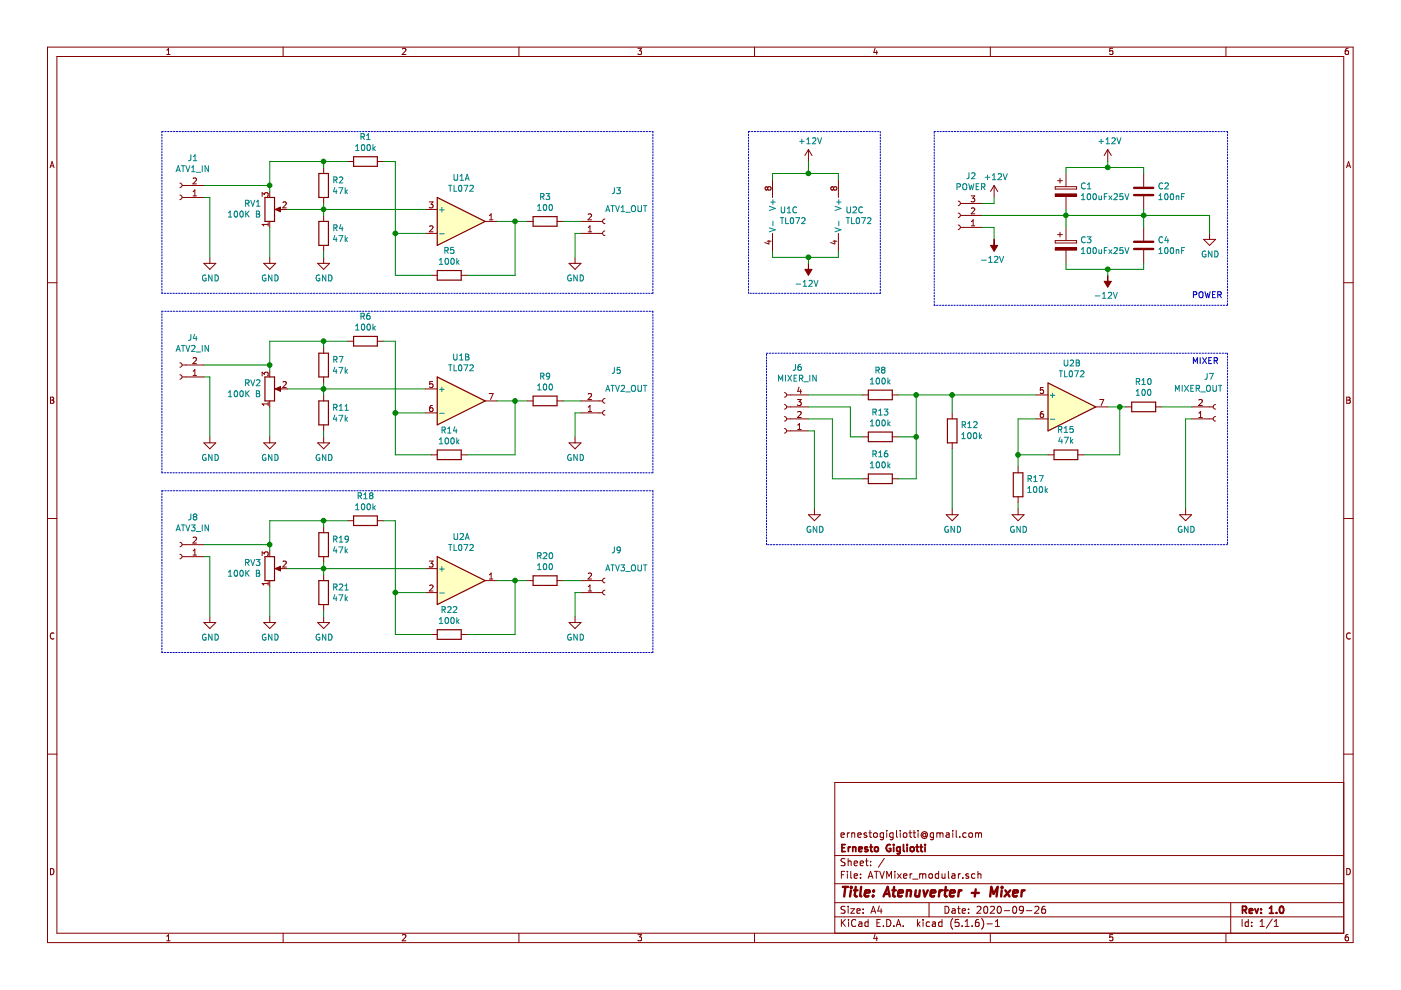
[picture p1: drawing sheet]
EESchema Schematic File Version 4
EELAYER 30 0
EELAYER END
$Descr A4 11693 8268
encoding utf-8
Sheet 1 1
Title "Atenuverter + Mixer"
Date "2020-09-26"
Rev "1.0"
Comp "Ernesto Gigliotti"
Comment1 "ernestogigliotti@gmail.com"
Comment2 ""
Comment3 ""
Comment4 ""
$EndDescr
$Comp
L Amplifier_Operational:TL072 U1
U 1 1
P 3850 1850
F 0 "U1" H 3850 2217 50  0000 C CNN
F 1 "TL072" H 3850 2126 50  0000 C CNN
F 2 "Housings_DIP:DIP-8_W7.62mm_LongPads" H 3850 1850 50  0001 C CNN
F 3 "http://www.ti.com/lit/ds/symlink/tl071.pdf" H 3850 1850 50  0001 C CNN
	1    3850 1850
	1    0    0    -1  
$EndComp
$Comp
L Amplifier_Operational:TL072 U1
U 2 1
P 3850 3350
F 0 "U1" H 3850 3717 50  0000 C CNN
F 1 "TL072" H 3850 3626 50  0000 C CNN
F 2 "Housings_DIP:DIP-8_W7.62mm_LongPads" H 3850 3350 50  0001 C CNN
F 3 "http://www.ti.com/lit/ds/symlink/tl071.pdf" H 3850 3350 50  0001 C CNN
	2    3850 3350
	1    0    0    -1  
$EndComp
$Comp
L Amplifier_Operational:TL072 U1
U 3 1
P 6550 1800
F 0 "U1" H 6508 1846 50  0000 L CNN
F 1 "TL072" H 6508 1755 50  0000 L CNN
F 2 "Housings_DIP:DIP-8_W7.62mm_LongPads" H 6550 1800 50  0001 C CNN
F 3 "http://www.ti.com/lit/ds/symlink/tl071.pdf" H 6550 1800 50  0001 C CNN
	3    6550 1800
	1    0    0    -1  
$EndComp
$Comp
L Device:R R4
U 1 1
P 2700 1950
F 0 "R4" H 2770 1996 50  0000 L CNN
F 1 "47k" H 2770 1905 50  0000 L CNN
F 2 "Resistors_ThroughHole:R_Axial_DIN0204_L3.6mm_D1.6mm_P7.62mm_Horizontal" V 2630 1950 50  0001 C CNN
F 3 "~" H 2700 1950 50  0001 C CNN
	1    2700 1950
	1    0    0    -1  
$EndComp
$Comp
L Connector:Conn_01x03_Female J2
U 1 1
P 8000 1800
F 0 "J2" H 7892 1475 50  0000 C CNN
F 1 "POWER" H 7892 1566 50  0000 C CNN
F 2 "Connectors_Molex:Molex_KK-6410-03_03x2.54mm_Straight" H 8000 1800 50  0001 C CNN
F 3 "~" H 8000 1800 50  0001 C CNN
	1    8000 1800
	-1   0    0    1   
$EndComp
$Comp
L Device:R_POT RV1
U 1 1
P 2250 1750
F 0 "RV1" H 2181 1704 50  0000 R CNN
F 1 "100K B" H 2181 1795 50  0000 R CNN
F 2 "Potentiometers:Potentiometer_Piher_PC-16_Single_Vertical" H 2250 1750 50  0001 C CNN
F 3 "~" H 2250 1750 50  0001 C CNN
	1    2250 1750
	1    0    0    1   
$EndComp
$Comp
L Connector:Conn_01x02_Female J1
U 1 1
P 1500 1650
F 0 "J1" H 1392 1325 50  0000 C CNN
F 1 "ATV1_IN" H 1392 1416 50  0000 C CNN
F 2 "Connectors_Molex:Molex_KK-6410-02_02x2.54mm_Straight" H 1500 1650 50  0001 C CNN
F 3 "~" H 1500 1650 50  0001 C CNN
	1    1500 1650
	-1   0    0    1   
$EndComp
$Comp
L Device:CP C1
U 1 1
P 8900 1600
F 0 "C1" H 9018 1646 50  0000 L CNN
F 1 "100uFx25V" H 9018 1555 50  0000 L CNN
F 2 "Capacitors_ThroughHole:CP_Radial_D6.3mm_P2.50mm" H 8938 1450 50  0001 C CNN
F 3 "~" H 8900 1600 50  0001 C CNN
	1    8900 1600
	1    0    0    -1  
$EndComp
$Comp
L Device:C C2
U 1 1
P 9550 1600
F 0 "C2" H 9665 1646 50  0000 L CNN
F 1 "100nF" H 9665 1555 50  0000 L CNN
F 2 "Capacitors_ThroughHole:C_Disc_D4.3mm_W1.9mm_P5.00mm" H 9588 1450 50  0001 C CNN
F 3 "~" H 9550 1600 50  0001 C CNN
	1    9550 1600
	1    0    0    -1  
$EndComp
$Comp
L Device:CP C3
U 1 1
P 8900 2050
F 0 "C3" H 9018 2096 50  0000 L CNN
F 1 "100uFx25V" H 9018 2005 50  0000 L CNN
F 2 "Capacitors_ThroughHole:CP_Radial_D6.3mm_P2.50mm" H 8938 1900 50  0001 C CNN
F 3 "~" H 8900 2050 50  0001 C CNN
	1    8900 2050
	1    0    0    -1  
$EndComp
$Comp
L Device:C C4
U 1 1
P 9550 2050
F 0 "C4" H 9665 2096 50  0000 L CNN
F 1 "100nF" H 9665 2005 50  0000 L CNN
F 2 "Capacitors_ThroughHole:C_Disc_D4.3mm_W1.9mm_P5.00mm" H 9588 1900 50  0001 C CNN
F 3 "~" H 9550 2050 50  0001 C CNN
	1    9550 2050
	1    0    0    -1  
$EndComp
Wire Wire Line
	9550 1750 9550 1800
Wire Wire Line
	8900 1750 8900 1800
Wire Wire Line
	8200 1800 8900 1800
Connection ~ 8900 1800
Wire Wire Line
	8900 1800 8900 1900
Wire Wire Line
	8900 1800 9550 1800
Connection ~ 9550 1800
Wire Wire Line
	9550 1800 9550 1900
$Comp
L power:GND #PWR04
U 1 1
P 10100 1950
F 0 "#PWR04" H 10100 1700 50  0001 C CNN
F 1 "GND" H 10105 1777 50  0000 C CNN
F 2 "" H 10100 1950 50  0001 C CNN
F 3 "" H 10100 1950 50  0001 C CNN
	1    10100 1950
	1    0    0    -1  
$EndComp
Wire Wire Line
	9550 1800 10100 1800
Wire Wire Line
	10100 1800 10100 1950
Wire Wire Line
	8900 2200 8900 2250
Wire Wire Line
	8900 2250 9250 2250
Wire Wire Line
	9550 2250 9550 2200
Wire Wire Line
	8900 1450 8900 1400
Wire Wire Line
	8900 1400 9250 1400
Wire Wire Line
	9550 1400 9550 1450
$Comp
L power:+12V #PWR02
U 1 1
P 9250 1350
F 0 "#PWR02" H 9250 1200 50  0001 C CNN
F 1 "+12V" H 9265 1523 50  0000 C CNN
F 2 "" H 9250 1350 50  0001 C CNN
F 3 "" H 9250 1350 50  0001 C CNN
	1    9250 1350
	1    0    0    -1  
$EndComp
$Comp
L power:-12V #PWR011
U 1 1
P 9250 2300
F 0 "#PWR011" H 9250 2400 50  0001 C CNN
F 1 "-12V" H 9265 2473 50  0000 C CNN
F 2 "" H 9250 2300 50  0001 C CNN
F 3 "" H 9250 2300 50  0001 C CNN
	1    9250 2300
	-1   0    0    1   
$EndComp
Wire Wire Line
	9250 1350 9250 1400
Connection ~ 9250 1400
Wire Wire Line
	9250 1400 9550 1400
Wire Wire Line
	9250 2300 9250 2250
Connection ~ 9250 2250
Wire Wire Line
	9250 2250 9550 2250
$Comp
L power:-12V #PWR05
U 1 1
P 8300 2000
F 0 "#PWR05" H 8300 2100 50  0001 C CNN
F 1 "-12V" H 8315 2173 50  0000 C CNN
F 2 "" H 8300 2000 50  0001 C CNN
F 3 "" H 8300 2000 50  0001 C CNN
	1    8300 2000
	-1   0    0    1   
$EndComp
$Comp
L power:+12V #PWR03
U 1 1
P 8300 1650
F 0 "#PWR03" H 8300 1500 50  0001 C CNN
F 1 "+12V" H 8315 1823 50  0000 C CNN
F 2 "" H 8300 1650 50  0001 C CNN
F 3 "" H 8300 1650 50  0001 C CNN
	1    8300 1650
	1    0    0    -1  
$EndComp
Wire Wire Line
	8200 1700 8300 1700
Wire Wire Line
	8300 1700 8300 1650
Wire Wire Line
	8200 1900 8300 1900
Wire Wire Line
	8300 1900 8300 2000
Wire Notes Line
	7800 1100 10250 1100
Wire Notes Line
	10250 1100 10250 2550
Wire Notes Line
	10250 2550 7800 2550
Wire Notes Line
	7800 2550 7800 1100
$Comp
L power:GND #PWR06
U 1 1
P 1750 2150
F 0 "#PWR06" H 1750 1900 50  0001 C CNN
F 1 "GND" H 1755 1977 50  0000 C CNN
F 2 "" H 1750 2150 50  0001 C CNN
F 3 "" H 1750 2150 50  0001 C CNN
	1    1750 2150
	1    0    0    -1  
$EndComp
Wire Wire Line
	1700 1650 1750 1650
Wire Wire Line
	1700 1550 2250 1550
Wire Wire Line
	2250 1550 2250 1600
$Comp
L power:GND #PWR07
U 1 1
P 2250 2150
F 0 "#PWR07" H 2250 1900 50  0001 C CNN
F 1 "GND" H 2255 1977 50  0000 C CNN
F 2 "" H 2250 2150 50  0001 C CNN
F 3 "" H 2250 2150 50  0001 C CNN
	1    2250 2150
	1    0    0    -1  
$EndComp
$Comp
L power:GND #PWR08
U 1 1
P 2700 2150
F 0 "#PWR08" H 2700 1900 50  0001 C CNN
F 1 "GND" H 2705 1977 50  0000 C CNN
F 2 "" H 2700 2150 50  0001 C CNN
F 3 "" H 2700 2150 50  0001 C CNN
	1    2700 2150
	1    0    0    -1  
$EndComp
Wire Wire Line
	2700 2100 2700 2150
Wire Wire Line
	2400 1750 2700 1750
Wire Wire Line
	2700 1750 2700 1800
Wire Wire Line
	2250 1900 2250 2150
Wire Wire Line
	1750 1650 1750 2150
$Comp
L Device:R R2
U 1 1
P 2700 1550
F 0 "R2" H 2770 1596 50  0000 L CNN
F 1 "47k" H 2770 1505 50  0000 L CNN
F 2 "Resistors_ThroughHole:R_Axial_DIN0204_L3.6mm_D1.6mm_P7.62mm_Horizontal" V 2630 1550 50  0001 C CNN
F 3 "~" H 2700 1550 50  0001 C CNN
	1    2700 1550
	1    0    0    -1  
$EndComp
Wire Wire Line
	2700 1700 2700 1750
Connection ~ 2700 1750
Wire Wire Line
	2250 1550 2250 1350
Wire Wire Line
	2250 1350 2700 1350
Wire Wire Line
	2700 1350 2700 1400
Connection ~ 2250 1550
$Comp
L Device:R R1
U 1 1
P 3050 1350
F 0 "R1" V 2843 1350 50  0000 C CNN
F 1 "100k" V 2934 1350 50  0000 C CNN
F 2 "Resistors_ThroughHole:R_Axial_DIN0204_L3.6mm_D1.6mm_P7.62mm_Horizontal" V 2980 1350 50  0001 C CNN
F 3 "~" H 3050 1350 50  0001 C CNN
	1    3050 1350
	0    1    1    0   
$EndComp
Wire Wire Line
	2900 1350 2700 1350
Connection ~ 2700 1350
Wire Wire Line
	2700 1750 3550 1750
Wire Wire Line
	3550 1950 3300 1950
Wire Wire Line
	3300 1950 3300 1350
Wire Wire Line
	3300 1350 3200 1350
$Comp
L Device:R R5
U 1 1
P 3750 2300
F 0 "R5" V 3543 2300 50  0000 C CNN
F 1 "100k" V 3634 2300 50  0000 C CNN
F 2 "Resistors_ThroughHole:R_Axial_DIN0204_L3.6mm_D1.6mm_P7.62mm_Horizontal" V 3680 2300 50  0001 C CNN
F 3 "~" H 3750 2300 50  0001 C CNN
	1    3750 2300
	0    1    1    0   
$EndComp
Wire Wire Line
	3600 2300 3300 2300
Wire Wire Line
	3300 2300 3300 1950
Connection ~ 3300 1950
Wire Wire Line
	4150 1850 4300 1850
Wire Wire Line
	4300 1850 4300 2300
Wire Wire Line
	4300 2300 3900 2300
$Comp
L Device:R R3
U 1 1
P 4550 1850
F 0 "R3" V 4343 1850 50  0000 C CNN
F 1 "100" V 4434 1850 50  0000 C CNN
F 2 "Resistors_ThroughHole:R_Axial_DIN0204_L3.6mm_D1.6mm_P7.62mm_Horizontal" V 4480 1850 50  0001 C CNN
F 3 "~" H 4550 1850 50  0001 C CNN
	1    4550 1850
	0    1    1    0   
$EndComp
Wire Wire Line
	4400 1850 4300 1850
Connection ~ 4300 1850
$Comp
L Connector:Conn_01x02_Female J3
U 1 1
P 5050 1950
F 0 "J3" H 5100 1600 50  0000 L CNN
F 1 "ATV1_OUT" H 5050 1750 50  0000 L CNN
F 2 "Connectors_Molex:Molex_KK-6410-02_02x2.54mm_Straight" H 5050 1950 50  0001 C CNN
F 3 "~" H 5050 1950 50  0001 C CNN
	1    5050 1950
	1    0    0    1   
$EndComp
Wire Wire Line
	4850 1850 4700 1850
$Comp
L power:GND #PWR09
U 1 1
P 4800 2150
F 0 "#PWR09" H 4800 1900 50  0001 C CNN
F 1 "GND" H 4805 1977 50  0000 C CNN
F 2 "" H 4800 2150 50  0001 C CNN
F 3 "" H 4800 2150 50  0001 C CNN
	1    4800 2150
	1    0    0    -1  
$EndComp
Wire Wire Line
	4850 1950 4800 1950
Wire Wire Line
	4800 1950 4800 2150
Wire Notes Line
	5450 1100 5450 2450
Wire Notes Line
	5450 2450 1350 2450
Wire Notes Line
	1350 2450 1350 1100
Wire Notes Line
	1350 1100 5450 1100
$Comp
L Device:R R11
U 1 1
P 2700 3450
F 0 "R11" H 2770 3496 50  0000 L CNN
F 1 "47k" H 2770 3405 50  0000 L CNN
F 2 "Resistors_ThroughHole:R_Axial_DIN0204_L3.6mm_D1.6mm_P7.62mm_Horizontal" V 2630 3450 50  0001 C CNN
F 3 "~" H 2700 3450 50  0001 C CNN
	1    2700 3450
	1    0    0    -1  
$EndComp
$Comp
L Device:R_POT RV2
U 1 1
P 2250 3250
F 0 "RV2" H 2181 3204 50  0000 R CNN
F 1 "100K B" H 2181 3295 50  0000 R CNN
F 2 "Potentiometers:Potentiometer_Piher_PC-16_Single_Vertical" H 2250 3250 50  0001 C CNN
F 3 "~" H 2250 3250 50  0001 C CNN
	1    2250 3250
	1    0    0    1   
$EndComp
$Comp
L Connector:Conn_01x02_Female J4
U 1 1
P 1500 3150
F 0 "J4" H 1392 2825 50  0000 C CNN
F 1 "ATV2_IN" H 1392 2916 50  0000 C CNN
F 2 "Connectors_Molex:Molex_KK-6410-02_02x2.54mm_Straight" H 1500 3150 50  0001 C CNN
F 3 "~" H 1500 3150 50  0001 C CNN
	1    1500 3150
	-1   0    0    1   
$EndComp
$Comp
L power:GND #PWR012
U 1 1
P 1750 3650
F 0 "#PWR012" H 1750 3400 50  0001 C CNN
F 1 "GND" H 1755 3477 50  0000 C CNN
F 2 "" H 1750 3650 50  0001 C CNN
F 3 "" H 1750 3650 50  0001 C CNN
	1    1750 3650
	1    0    0    -1  
$EndComp
Wire Wire Line
	1700 3150 1750 3150
Wire Wire Line
	1700 3050 2250 3050
Wire Wire Line
	2250 3050 2250 3100
$Comp
L power:GND #PWR013
U 1 1
P 2250 3650
F 0 "#PWR013" H 2250 3400 50  0001 C CNN
F 1 "GND" H 2255 3477 50  0000 C CNN
F 2 "" H 2250 3650 50  0001 C CNN
F 3 "" H 2250 3650 50  0001 C CNN
	1    2250 3650
	1    0    0    -1  
$EndComp
$Comp
L power:GND #PWR014
U 1 1
P 2700 3650
F 0 "#PWR014" H 2700 3400 50  0001 C CNN
F 1 "GND" H 2705 3477 50  0000 C CNN
F 2 "" H 2700 3650 50  0001 C CNN
F 3 "" H 2700 3650 50  0001 C CNN
	1    2700 3650
	1    0    0    -1  
$EndComp
Wire Wire Line
	2700 3600 2700 3650
Wire Wire Line
	2400 3250 2700 3250
Wire Wire Line
	2700 3250 2700 3300
Wire Wire Line
	2250 3400 2250 3650
Wire Wire Line
	1750 3150 1750 3650
$Comp
L Device:R R7
U 1 1
P 2700 3050
F 0 "R7" H 2770 3096 50  0000 L CNN
F 1 "47k" H 2770 3005 50  0000 L CNN
F 2 "Resistors_ThroughHole:R_Axial_DIN0204_L3.6mm_D1.6mm_P7.62mm_Horizontal" V 2630 3050 50  0001 C CNN
F 3 "~" H 2700 3050 50  0001 C CNN
	1    2700 3050
	1    0    0    -1  
$EndComp
Wire Wire Line
	2700 3200 2700 3250
Connection ~ 2700 3250
Wire Wire Line
	2250 3050 2250 2850
Wire Wire Line
	2250 2850 2700 2850
Wire Wire Line
	2700 2850 2700 2900
Connection ~ 2250 3050
$Comp
L Device:R R6
U 1 1
P 3050 2850
F 0 "R6" V 2843 2850 50  0000 C CNN
F 1 "100k" V 2934 2850 50  0000 C CNN
F 2 "Resistors_ThroughHole:R_Axial_DIN0204_L3.6mm_D1.6mm_P7.62mm_Horizontal" V 2980 2850 50  0001 C CNN
F 3 "~" H 3050 2850 50  0001 C CNN
	1    3050 2850
	0    1    1    0   
$EndComp
Wire Wire Line
	2900 2850 2700 2850
Connection ~ 2700 2850
Wire Wire Line
	2700 3250 3550 3250
Wire Wire Line
	3550 3450 3300 3450
Wire Wire Line
	3300 3450 3300 2850
Wire Wire Line
	3300 2850 3200 2850
$Comp
L Device:R R14
U 1 1
P 3750 3800
F 0 "R14" V 3543 3800 50  0000 C CNN
F 1 "100k" V 3634 3800 50  0000 C CNN
F 2 "Resistors_ThroughHole:R_Axial_DIN0204_L3.6mm_D1.6mm_P7.62mm_Horizontal" V 3680 3800 50  0001 C CNN
F 3 "~" H 3750 3800 50  0001 C CNN
	1    3750 3800
	0    1    1    0   
$EndComp
Wire Wire Line
	3600 3800 3300 3800
Wire Wire Line
	3300 3800 3300 3450
Connection ~ 3300 3450
Wire Wire Line
	4150 3350 4300 3350
Wire Wire Line
	4300 3350 4300 3800
Wire Wire Line
	4300 3800 3900 3800
$Comp
L Device:R R9
U 1 1
P 4550 3350
F 0 "R9" V 4343 3350 50  0000 C CNN
F 1 "100" V 4434 3350 50  0000 C CNN
F 2 "Resistors_ThroughHole:R_Axial_DIN0204_L3.6mm_D1.6mm_P7.62mm_Horizontal" V 4480 3350 50  0001 C CNN
F 3 "~" H 4550 3350 50  0001 C CNN
	1    4550 3350
	0    1    1    0   
$EndComp
Wire Wire Line
	4400 3350 4300 3350
Connection ~ 4300 3350
$Comp
L Connector:Conn_01x02_Female J5
U 1 1
P 5050 3450
F 0 "J5" H 5100 3100 50  0000 L CNN
F 1 "ATV2_OUT" H 5050 3250 50  0000 L CNN
F 2 "Connectors_Molex:Molex_KK-6410-02_02x2.54mm_Straight" H 5050 3450 50  0001 C CNN
F 3 "~" H 5050 3450 50  0001 C CNN
	1    5050 3450
	1    0    0    1   
$EndComp
Wire Wire Line
	4850 3350 4700 3350
$Comp
L power:GND #PWR015
U 1 1
P 4800 3650
F 0 "#PWR015" H 4800 3400 50  0001 C CNN
F 1 "GND" H 4805 3477 50  0000 C CNN
F 2 "" H 4800 3650 50  0001 C CNN
F 3 "" H 4800 3650 50  0001 C CNN
	1    4800 3650
	1    0    0    -1  
$EndComp
Wire Wire Line
	4850 3450 4800 3450
Wire Wire Line
	4800 3450 4800 3650
Wire Notes Line
	5450 2600 5450 3950
Wire Notes Line
	5450 3950 1350 3950
Wire Notes Line
	1350 3950 1350 2600
Wire Notes Line
	1350 2600 5450 2600
$Comp
L Amplifier_Operational:TL072 U2
U 1 1
P 3850 4850
F 0 "U2" H 3850 5217 50  0000 C CNN
F 1 "TL072" H 3850 5126 50  0000 C CNN
F 2 "Housings_DIP:DIP-8_W7.62mm_LongPads" H 3850 4850 50  0001 C CNN
F 3 "http://www.ti.com/lit/ds/symlink/tl071.pdf" H 3850 4850 50  0001 C CNN
	1    3850 4850
	1    0    0    -1  
$EndComp
$Comp
L Device:R R21
U 1 1
P 2700 4950
F 0 "R21" H 2770 4996 50  0000 L CNN
F 1 "47k" H 2770 4905 50  0000 L CNN
F 2 "Resistors_ThroughHole:R_Axial_DIN0204_L3.6mm_D1.6mm_P7.62mm_Horizontal" V 2630 4950 50  0001 C CNN
F 3 "~" H 2700 4950 50  0001 C CNN
	1    2700 4950
	1    0    0    -1  
$EndComp
$Comp
L Device:R_POT RV3
U 1 1
P 2250 4750
F 0 "RV3" H 2181 4704 50  0000 R CNN
F 1 "100K B" H 2181 4795 50  0000 R CNN
F 2 "Potentiometers:Potentiometer_Piher_PC-16_Single_Vertical" H 2250 4750 50  0001 C CNN
F 3 "~" H 2250 4750 50  0001 C CNN
	1    2250 4750
	1    0    0    1   
$EndComp
$Comp
L Connector:Conn_01x02_Female J8
U 1 1
P 1500 4650
F 0 "J8" H 1392 4325 50  0000 C CNN
F 1 "ATV3_IN" H 1392 4416 50  0000 C CNN
F 2 "Connectors_Molex:Molex_KK-6410-02_02x2.54mm_Straight" H 1500 4650 50  0001 C CNN
F 3 "~" H 1500 4650 50  0001 C CNN
	1    1500 4650
	-1   0    0    1   
$EndComp
$Comp
L power:GND #PWR020
U 1 1
P 1750 5150
F 0 "#PWR020" H 1750 4900 50  0001 C CNN
F 1 "GND" H 1755 4977 50  0000 C CNN
F 2 "" H 1750 5150 50  0001 C CNN
F 3 "" H 1750 5150 50  0001 C CNN
	1    1750 5150
	1    0    0    -1  
$EndComp
Wire Wire Line
	1700 4650 1750 4650
Wire Wire Line
	1700 4550 2250 4550
Wire Wire Line
	2250 4550 2250 4600
$Comp
L power:GND #PWR021
U 1 1
P 2250 5150
F 0 "#PWR021" H 2250 4900 50  0001 C CNN
F 1 "GND" H 2255 4977 50  0000 C CNN
F 2 "" H 2250 5150 50  0001 C CNN
F 3 "" H 2250 5150 50  0001 C CNN
	1    2250 5150
	1    0    0    -1  
$EndComp
$Comp
L power:GND #PWR022
U 1 1
P 2700 5150
F 0 "#PWR022" H 2700 4900 50  0001 C CNN
F 1 "GND" H 2705 4977 50  0000 C CNN
F 2 "" H 2700 5150 50  0001 C CNN
F 3 "" H 2700 5150 50  0001 C CNN
	1    2700 5150
	1    0    0    -1  
$EndComp
Wire Wire Line
	2700 5100 2700 5150
Wire Wire Line
	2400 4750 2700 4750
Wire Wire Line
	2700 4750 2700 4800
Wire Wire Line
	2250 4900 2250 5150
Wire Wire Line
	1750 4650 1750 5150
$Comp
L Device:R R19
U 1 1
P 2700 4550
F 0 "R19" H 2770 4596 50  0000 L CNN
F 1 "47k" H 2770 4505 50  0000 L CNN
F 2 "Resistors_ThroughHole:R_Axial_DIN0204_L3.6mm_D1.6mm_P7.62mm_Horizontal" V 2630 4550 50  0001 C CNN
F 3 "~" H 2700 4550 50  0001 C CNN
	1    2700 4550
	1    0    0    -1  
$EndComp
Wire Wire Line
	2700 4700 2700 4750
Connection ~ 2700 4750
Wire Wire Line
	2250 4550 2250 4350
Wire Wire Line
	2250 4350 2700 4350
Wire Wire Line
	2700 4350 2700 4400
Connection ~ 2250 4550
$Comp
L Device:R R18
U 1 1
P 3050 4350
F 0 "R18" V 2843 4350 50  0000 C CNN
F 1 "100k" V 2934 4350 50  0000 C CNN
F 2 "Resistors_ThroughHole:R_Axial_DIN0204_L3.6mm_D1.6mm_P7.62mm_Horizontal" V 2980 4350 50  0001 C CNN
F 3 "~" H 3050 4350 50  0001 C CNN
	1    3050 4350
	0    1    1    0   
$EndComp
Wire Wire Line
	2900 4350 2700 4350
Connection ~ 2700 4350
Wire Wire Line
	2700 4750 3550 4750
Wire Wire Line
	3550 4950 3300 4950
Wire Wire Line
	3300 4950 3300 4350
Wire Wire Line
	3300 4350 3200 4350
$Comp
L Device:R R22
U 1 1
P 3750 5300
F 0 "R22" V 3543 5300 50  0000 C CNN
F 1 "100k" V 3634 5300 50  0000 C CNN
F 2 "Resistors_ThroughHole:R_Axial_DIN0204_L3.6mm_D1.6mm_P7.62mm_Horizontal" V 3680 5300 50  0001 C CNN
F 3 "~" H 3750 5300 50  0001 C CNN
	1    3750 5300
	0    1    1    0   
$EndComp
Wire Wire Line
	3600 5300 3300 5300
Wire Wire Line
	3300 5300 3300 4950
Connection ~ 3300 4950
Wire Wire Line
	4150 4850 4300 4850
Wire Wire Line
	4300 4850 4300 5300
Wire Wire Line
	4300 5300 3900 5300
$Comp
L Device:R R20
U 1 1
P 4550 4850
F 0 "R20" V 4343 4850 50  0000 C CNN
F 1 "100" V 4434 4850 50  0000 C CNN
F 2 "Resistors_ThroughHole:R_Axial_DIN0204_L3.6mm_D1.6mm_P7.62mm_Horizontal" V 4480 4850 50  0001 C CNN
F 3 "~" H 4550 4850 50  0001 C CNN
	1    4550 4850
	0    1    1    0   
$EndComp
Wire Wire Line
	4400 4850 4300 4850
Connection ~ 4300 4850
$Comp
L Connector:Conn_01x02_Female J9
U 1 1
P 5050 4950
F 0 "J9" H 5100 4600 50  0000 L CNN
F 1 "ATV3_OUT" H 5050 4750 50  0000 L CNN
F 2 "Connectors_Molex:Molex_KK-6410-02_02x2.54mm_Straight" H 5050 4950 50  0001 C CNN
F 3 "~" H 5050 4950 50  0001 C CNN
	1    5050 4950
	1    0    0    1   
$EndComp
Wire Wire Line
	4850 4850 4700 4850
$Comp
L power:GND #PWR023
U 1 1
P 4800 5150
F 0 "#PWR023" H 4800 4900 50  0001 C CNN
F 1 "GND" H 4805 4977 50  0000 C CNN
F 2 "" H 4800 5150 50  0001 C CNN
F 3 "" H 4800 5150 50  0001 C CNN
	1    4800 5150
	1    0    0    -1  
$EndComp
Wire Wire Line
	4850 4950 4800 4950
Wire Wire Line
	4800 4950 4800 5150
Wire Notes Line
	5450 4100 5450 5450
Wire Notes Line
	5450 5450 1350 5450
Wire Notes Line
	1350 5450 1350 4100
Wire Notes Line
	1350 4100 5450 4100
$Comp
L Amplifier_Operational:TL072 U2
U 3 1
P 7100 1800
F 0 "U2" H 7058 1846 50  0000 L CNN
F 1 "TL072" H 7058 1755 50  0000 L CNN
F 2 "Housings_DIP:DIP-8_W7.62mm_LongPads" H 7100 1800 50  0001 C CNN
F 3 "http://www.ti.com/lit/ds/symlink/tl071.pdf" H 7100 1800 50  0001 C CNN
	3    7100 1800
	1    0    0    -1  
$EndComp
$Comp
L power:+12V #PWR01
U 1 1
P 6750 1350
F 0 "#PWR01" H 6750 1200 50  0001 C CNN
F 1 "+12V" H 6765 1523 50  0000 C CNN
F 2 "" H 6750 1350 50  0001 C CNN
F 3 "" H 6750 1350 50  0001 C CNN
	1    6750 1350
	1    0    0    -1  
$EndComp
$Comp
L power:-12V #PWR010
U 1 1
P 6750 2200
F 0 "#PWR010" H 6750 2300 50  0001 C CNN
F 1 "-12V" H 6765 2373 50  0000 C CNN
F 2 "" H 6750 2200 50  0001 C CNN
F 3 "" H 6750 2200 50  0001 C CNN
	1    6750 2200
	-1   0    0    1   
$EndComp
Wire Wire Line
	6450 1500 6450 1450
Wire Wire Line
	6450 1450 6750 1450
Wire Wire Line
	6750 1350 6750 1450
Wire Wire Line
	7000 1500 7000 1450
Wire Wire Line
	7000 1450 6750 1450
Connection ~ 6750 1450
Wire Wire Line
	6450 2100 6450 2150
Wire Wire Line
	6450 2150 6750 2150
Wire Wire Line
	7000 2150 7000 2100
Wire Wire Line
	6750 2200 6750 2150
Connection ~ 6750 2150
Wire Wire Line
	6750 2150 7000 2150
$Comp
L Amplifier_Operational:TL072 U2
U 2 1
P 8950 3400
F 0 "U2" H 8950 3767 50  0000 C CNN
F 1 "TL072" H 8950 3676 50  0000 C CNN
F 2 "Housings_DIP:DIP-8_W7.62mm_LongPads" H 8950 3400 50  0001 C CNN
F 3 "http://www.ti.com/lit/ds/symlink/tl071.pdf" H 8950 3400 50  0001 C CNN
	2    8950 3400
	1    0    0    -1  
$EndComp
$Comp
L Device:R R12
U 1 1
P 7950 3600
F 0 "R12" H 7880 3554 50  0000 R CNN
F 1 "100k" H 7880 3645 50  0000 R CNN
F 2 "Resistors_ThroughHole:R_Axial_DIN0204_L3.6mm_D1.6mm_P7.62mm_Horizontal" V 7880 3600 50  0001 C CNN
F 3 "~" H 7950 3600 50  0001 C CNN
	1    7950 3600
	-1   0    0    1   
$EndComp
$Comp
L Device:R R8
U 1 1
P 7350 3300
F 0 "R8" V 7143 3300 50  0000 C CNN
F 1 "100k" V 7234 3300 50  0000 C CNN
F 2 "Resistors_ThroughHole:R_Axial_DIN0204_L3.6mm_D1.6mm_P7.62mm_Horizontal" V 7280 3300 50  0001 C CNN
F 3 "~" H 7350 3300 50  0001 C CNN
	1    7350 3300
	0    1    1    0   
$EndComp
$Comp
L Device:R R13
U 1 1
P 7350 3650
F 0 "R13" V 7143 3650 50  0000 C CNN
F 1 "100k" V 7234 3650 50  0000 C CNN
F 2 "Resistors_ThroughHole:R_Axial_DIN0204_L3.6mm_D1.6mm_P7.62mm_Horizontal" V 7280 3650 50  0001 C CNN
F 3 "~" H 7350 3650 50  0001 C CNN
	1    7350 3650
	0    1    1    0   
$EndComp
$Comp
L Device:R R16
U 1 1
P 7350 4000
F 0 "R16" V 7143 4000 50  0000 C CNN
F 1 "100k" V 7234 4000 50  0000 C CNN
F 2 "Resistors_ThroughHole:R_Axial_DIN0204_L3.6mm_D1.6mm_P7.62mm_Horizontal" V 7280 4000 50  0001 C CNN
F 3 "~" H 7350 4000 50  0001 C CNN
	1    7350 4000
	0    1    1    0   
$EndComp
$Comp
L Device:R R17
U 1 1
P 8500 4050
F 0 "R17" H 8430 4004 50  0000 R CNN
F 1 "100k" H 8430 4095 50  0000 R CNN
F 2 "Resistors_ThroughHole:R_Axial_DIN0204_L3.6mm_D1.6mm_P7.62mm_Horizontal" V 8430 4050 50  0001 C CNN
F 3 "~" H 8500 4050 50  0001 C CNN
	1    8500 4050
	-1   0    0    1   
$EndComp
$Comp
L Device:R R15
U 1 1
P 8900 3800
F 0 "R15" V 9107 3800 50  0000 C CNN
F 1 "47k" V 9016 3800 50  0000 C CNN
F 2 "Resistors_ThroughHole:R_Axial_DIN0204_L3.6mm_D1.6mm_P7.62mm_Horizontal" V 8830 3800 50  0001 C CNN
F 3 "~" H 8900 3800 50  0001 C CNN
	1    8900 3800
	0    -1   -1   0   
$EndComp
Wire Wire Line
	8650 3300 7950 3300
Wire Wire Line
	7950 3450 7950 3300
Connection ~ 7950 3300
Wire Wire Line
	7950 3300 7650 3300
Wire Wire Line
	8750 3800 8500 3800
Wire Wire Line
	8500 3800 8500 3500
Wire Wire Line
	8500 3500 8650 3500
Connection ~ 8500 3800
Wire Wire Line
	9250 3400 9350 3400
Wire Wire Line
	9350 3400 9350 3800
Wire Wire Line
	9350 3800 9050 3800
Wire Wire Line
	8500 3800 8500 3900
$Comp
L power:GND #PWR018
U 1 1
P 8500 4250
F 0 "#PWR018" H 8500 4000 50  0001 C CNN
F 1 "GND" H 8505 4077 50  0000 C CNN
F 2 "" H 8500 4250 50  0001 C CNN
F 3 "" H 8500 4250 50  0001 C CNN
	1    8500 4250
	1    0    0    -1  
$EndComp
Wire Wire Line
	8500 4200 8500 4250
$Comp
L power:GND #PWR017
U 1 1
P 7950 4250
F 0 "#PWR017" H 7950 4000 50  0001 C CNN
F 1 "GND" H 7955 4077 50  0000 C CNN
F 2 "" H 7950 4250 50  0001 C CNN
F 3 "" H 7950 4250 50  0001 C CNN
	1    7950 4250
	1    0    0    -1  
$EndComp
Wire Wire Line
	7950 3750 7950 4250
Wire Wire Line
	7500 3650 7650 3650
Wire Wire Line
	7650 3650 7650 3300
Connection ~ 7650 3300
Wire Wire Line
	7650 3300 7500 3300
Wire Wire Line
	7500 4000 7650 4000
Wire Wire Line
	7650 4000 7650 3650
Connection ~ 7650 3650
$Comp
L Connector:Conn_01x02_Female J7
U 1 1
P 10150 3500
F 0 "J7" H 10050 3150 50  0000 L CNN
F 1 "MIXER_OUT" H 9800 3250 50  0000 L CNN
F 2 "Connectors_Molex:Molex_KK-6410-02_02x2.54mm_Straight" H 10150 3500 50  0001 C CNN
F 3 "~" H 10150 3500 50  0001 C CNN
	1    10150 3500
	1    0    0    1   
$EndComp
$Comp
L power:GND #PWR019
U 1 1
P 9900 4250
F 0 "#PWR019" H 9900 4000 50  0001 C CNN
F 1 "GND" H 9905 4077 50  0000 C CNN
F 2 "" H 9900 4250 50  0001 C CNN
F 3 "" H 9900 4250 50  0001 C CNN
	1    9900 4250
	1    0    0    -1  
$EndComp
Wire Wire Line
	9950 3500 9900 3500
Wire Wire Line
	9900 3500 9900 4250
$Comp
L Connector:Conn_01x04_Female J6
U 1 1
P 6550 3500
F 0 "J6" H 6442 3075 50  0000 C CNN
F 1 "MIXER_IN" H 6442 3166 50  0000 C CNN
F 2 "Connectors_Molex:Molex_KK-6410-04_04x2.54mm_Straight" H 6550 3500 50  0001 C CNN
F 3 "~" H 6550 3500 50  0001 C CNN
	1    6550 3500
	-1   0    0    1   
$EndComp
Wire Wire Line
	6750 3300 7200 3300
Wire Wire Line
	6750 3400 7100 3400
Wire Wire Line
	7100 3400 7100 3650
Wire Wire Line
	7100 3650 7200 3650
Wire Wire Line
	6750 3500 6950 3500
Wire Wire Line
	6950 3500 6950 4000
Wire Wire Line
	6950 4000 7200 4000
$Comp
L power:GND #PWR016
U 1 1
P 6800 4250
F 0 "#PWR016" H 6800 4000 50  0001 C CNN
F 1 "GND" H 6805 4077 50  0000 C CNN
F 2 "" H 6800 4250 50  0001 C CNN
F 3 "" H 6800 4250 50  0001 C CNN
	1    6800 4250
	1    0    0    -1  
$EndComp
Wire Wire Line
	6750 3600 6800 3600
Wire Wire Line
	6800 3600 6800 4250
Wire Notes Line
	6400 2950 10250 2950
Wire Notes Line
	10250 2950 10250 4550
Wire Notes Line
	10250 4550 6400 4550
Wire Notes Line
	6400 4550 6400 2950
Text Notes 9950 3050 0    50   ~ 0
MIXER
Text Notes 9950 2500 0    50   ~ 0
POWER
Wire Notes Line
	7350 1100 7350 2450
Wire Notes Line
	7350 2450 6250 2450
Wire Notes Line
	6250 2450 6250 1100
Wire Notes Line
	6250 1100 7350 1100
$Comp
L Device:R R10
U 1 1
P 9550 3400
F 0 "R10" V 9757 3400 50  0000 C CNN
F 1 "100" V 9666 3400 50  0000 C CNN
F 2 "Resistors_ThroughHole:R_Axial_DIN0204_L3.6mm_D1.6mm_P7.62mm_Horizontal" V 9480 3400 50  0001 C CNN
F 3 "~" H 9550 3400 50  0001 C CNN
	1    9550 3400
	0    -1   -1   0   
$EndComp
Wire Wire Line
	9700 3400 9950 3400
Wire Wire Line
	9400 3400 9350 3400
Connection ~ 9350 3400
$EndSCHEMATC
